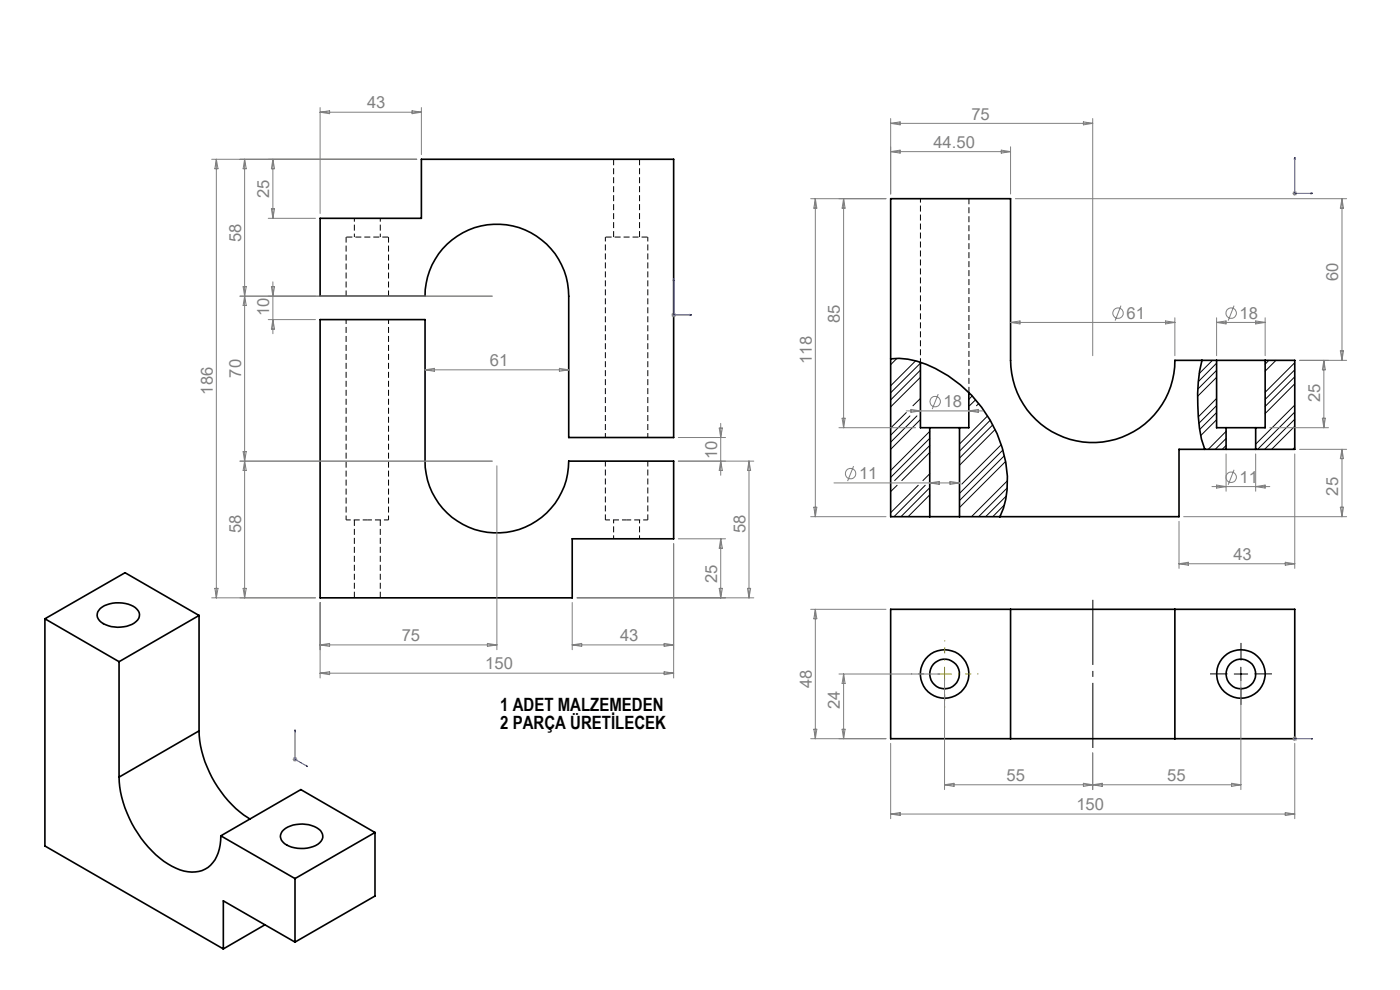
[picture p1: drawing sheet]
<svg xmlns="http://www.w3.org/2000/svg" width="297mm" height="210mm" viewBox="0 0 297 210" stroke-linecap="round" stroke-linejoin="round" font-family="sans-serif">
<path d="M195.3 42.1v34.7" fill="none" stroke="#000" stroke-width=".21" stroke-dasharray="1.3 .6" stroke-dashoffset=".4" stroke-linecap="butt"/>
<path d="M73.4 50.3v12.5M82.4 62.8v-12.5M128.4 97.8v12.5M205.6 83.3v-41.2M137.4 110.3v-12.5" fill="none" stroke="#000" stroke-width=".21" stroke-dasharray="1.3 .6" stroke-dashoffset=".1" stroke-linecap="butt"/>
<g fill="none" stroke="#000" stroke-width=".21">
<path d="M190.3 76l-1.4 1.4M194.2 76.5l-5.3 5.3M195.3 77l-6.4 6.3M195.3 78.5l-6.4 6.3M257.2 76.4l-2.8 2.9M258.1 77l-3.9 4M258.1 78.6l-4 3.9M269.2 76.4l-.8 .8M270.7 76.4l-2.3 2.3M274.7 79.9l-6.3 6.3M274.7 76.9l-6.3 6.3M274.7 78.4l-6.3 6.3"/>
<path d="M192.3 87.5l-3.4 3.3M193 88.2l-4.1 4.1M194.5 88.2l-5.6 5.6M195.2 84.6l-1.5 1.5M195.3 80l-6.4 6.3M195.3 89l-6.4 6.3M197.2 91.5l-8.3 8.3M197.2 93l-8.3 8.3M197.2 94.5l-7.4 7.4M197.2 96l-5.9 5.9M206.2 84l-.7 .7M207 84.8l-1.3 1.3"/>
<path d="M207.6 85.6l-.4 .5M209.5 88.2l-5.9 6M210.1 89.1l-6.5 6.6M210.6 90.1l-7 7.1M211.1 91.1l-7.5 7.6M212.4 94.3l-8.4 8.4M212.8 95.5l-9.2 9.2M213.1 96.7l-9.5 9.5M213.3 97.9l-9.7 9.8M258.1 84.5l-3.9 3.9M258.1 86l-3.8 3.8M258.1 87.5l-3.6 3.6"/>
<path d="M258.1 80l-4 4.1M258.1 89l-3.4 3.4M260.1 91.5l-3.8 3.8M260.1 93l-2.3 2.3M260.1 94.5l-.8 .8M274.7 85.9l-8.3 8.3M274.7 94.9l-.4 .4M274.7 87.4l-7.9 7.9M274.7 88.9l-6.4 6.4M274.7 81.4l-6.3 6.3M274.7 90.4l-4.9 4.9M190.3 102.9l-1.4 1.4"/>
<path d="M194.8 102.9l-5.9 5.9M196.3 102.9l-6.6 6.7M197.2 103.5l-6.1 6.1M197.2 100.5l-1.4 1.4M197.2 109.5l-.1 .1M197.2 105l-4.5 4.6M213.1 107.1l-2.5 2.5M213.5 105.2l-4.4 4.4M213.7 103.5l-6.1 6.1M213.7 101.9l-7.6 7.7M261.8 143h2.9M263.2 141.5v2.9"/>
</g>
<g fill="none" stroke="#000" stroke-width=".35">
<path d="M67.9 46.3h21.5v-12.5h53.5v59h-22.3v-30a15.2 15.2 0 0 0-15.2-15.2 15.2 15.2 0 0 0-15.2 15.2h-22.3zM67.9 67.8h22.3v30a15.2 15.2 0 0 0 15.2 15.2 15.2 15.2 0 0 0 15.2-15.2h22.3v16.5h-21.5v12.5h-53.5zM188.9 76.1a18.6 18.6 0 0 1 12.3 3.6 27.4 27.4 0 0 1 12.4 24.2l-.2 2-.5 1.9-.8 1.8M195.3 76.8v13.9h1.9M255 76.4a39.5 39.5 0 0 0-.1 16.8l.7 2.1M258.1 76.4h-8.9a17.4 17.4 0 0 1-17.4 17.5 17.4 17.4 0 0 1-17.4-17.5v-34.3h-25.5v67.5h8.3M258.1 76.4h10.3M258.1 76.4v14.3h2M268.4 76.4h6.3v18.9h-8.3M268.4 76.4v14.3h-2M197.2 90.7h6.4M197.2 90.7v18.9"/>
<path d="M203.6 90.7v18.9M205.5 83.3v7.4h-1.9M260.1 90.7h6.3M260.1 95.3h6.3M260.1 95.3h-10v14.3h-46.5M260.1 90.7v4.6M266.4 90.7v4.6M197.2 109.6h6.4M9.5 131.3v48.1l37.9 21.9M9.5 131.3l15.8 9.1M21.3 129.1a6.5 6.5 0 0 1 7.8 .1 1.79 1.79 0 0 1-.6 2.9 6.6 6.6 0 0 1-7.4-.4 1.72 1.72 0 0 1 .2-2.6zM42.2 130.6l-15.7-9.1-17 9.8"/>
<path d="M42.2 130.6l-16.9 9.8M42.2 130.6v24.4M214.4 129.2h34.8M214.4 129.2h-25.5v27.5h25.5M214.4 129.2v27.5M249.2 129.2h25.5v27.5h-25.5M249.2 129.2v27.5M25.3 140.4v24.4M42.2 155a23.9 23.9 0 0 0 10.8 18.7M42.2 155l-16.9 9.8M214.4 156.7h34.8M25.3 164.8a23.7 23.7 0 0 0 11.2 19 7.2 7.2 0 0 0 7.6 .2 8 8 0 0 0 2.7-6.7"/>
<path d="M46.8 177.3l15.8 9.1M60.2 176a6.5 6.5 0 0 1 7.8 .2 1.82 1.82 0 0 1-.6 2.9 6.7 6.7 0 0 1-7.4-.5 1.65 1.65 0 0 1 .2-2.6zM79.6 176.6l-17 9.8M79.6 176.6l-15.8-9.1-17 9.8M79.6 176.6v13.5l-17 9.7M56.2 196.2l-8.8 5.1M62.6 199.8l-15.2-8.7v10.2M62.6 186.4v13.4"/>
<circle cx="200.4" cy="143" r="3.2"/>
<circle cx="200.4" cy="143" r="5.2"/>
<circle cx="263.2" cy="143" r="5.1"/>
<circle cx="263.2" cy="143" r="3.1"/>
</g>
<path d="M73.4 50.3h9M128.4 50.3h9" fill="none" stroke="#000" stroke-width=".21" stroke-dasharray="1.3 .6" stroke-dashoffset="-.1" stroke-linecap="butt"/>
<path d="M128.4 50.3v42.5M73.4 67.8v42.5M137.4 92.8v-42.5M73.4 110.3h4.5M77.9 110.3h4.5M82.4 110.3v-42.5M128.4 110.3h4.5M132.9 110.3h4.5" fill="none" stroke="#000" stroke-width=".21" stroke-dasharray="1.3 .6" stroke-dashoffset=".3" stroke-linecap="butt"/>
<path d="M130.2 33.8v16.5M135.7 50.3v-16.5M75.2 110.3v16.5M80.7 126.8v-16.5" fill="none" stroke="#000" stroke-width=".21" stroke-dasharray="1.3 .6" stroke-linecap="butt"/>
<path d="M75.2 46.3v4M80.7 50.3v-4M130.2 110.3v4M135.7 114.3v-4" fill="none" stroke="#000" stroke-width=".21" stroke-dasharray="1.3 .6" stroke-dashoffset=".5" stroke-linecap="butt"/>
<g fill="none" stroke="#808080" stroke-width=".21">
<path d="M44.9 33.8h43.5M45.9 33.8l.3 2h-.6zM45.9 33.8v93M51.9 33.8v93M51.9 33.8l.3 2h-.6zM57.9 33.8l.3 2h-.6zM57.9 33.8v12.5M67.9 22.8v22.5M67.9 23.8h21.5M67.9 23.8l2-.3v.6zM87.4 23.5l2 .3-2 .3zM89.4 22.8v10"/>
<path d="M188.9 25.1v16.1M188.9 26.2h42.9M188.9 26.2l2.1-.3v.6zM188.9 32.2l2.1-.4v.7zM188.9 32.2h25.5M212.4 31.8l2 .4-2 .3zM214.4 31.1v10.1M229.8 25.9l2 .3-2 .3zM231.8 25.1v50.4M56.9 46.3h10M57.6 44.3h.6l-.3 2zM57.9 59.8v11"/>
<path d="M172 42.1h16M173 42.1v67.5M173 42.1l.3 2.1h-.7zM179 42.1l.3 2.1h-.7zM179 42.1v48.6M215.4 42.1h70.3M274.2 41h1M274.3 40.7l.7 .7M274.7 40.5v1M275 40.7l-.7 .7M284.7 42.1l.3 2.1h-.7zM284.7 42.1v34.3"/>
<path d="M50.9 62.8h53.5M51.6 60.8h.6l-.3 2zM51.9 62.8l.3 2h-.6zM56.9 67.8h10M57.6 60.8h.6l-.3 2zM57.9 67.8l.3 2h-.6zM90.2 78.4h30.4M90.2 78.4l1.9-.3v.7zM118.7 78.1l1.9 .3-1.9 .4zM142.4 66.8h1M142.6 66.5l.7 .7M142.9 66.3v1"/>
<path d="M143.3 66.5l-.7 .7M214.4 68.4h34.8M214.4 68.4l2-.3v.6zM237.8 64.8l-1.2 3.2M247.3 68.1l1.9 .3-1.9 .3zM249.2 67.4v8.1M258.1 67.4v8.1M258.1 68.4h10.3M258.1 68.4l2-.3v.6zM261.8 64.8l-1.2 3.2M266.4 68.1l2 .3-2 .3zM268.4 67.4v8.1"/>
<path d="M275.7 76.4h10M280.8 76.4v14.3M280.8 76.4l.4 2h-.7zM284.3 74.4h.7l-.3 2zM50.9 97.8h53.5M51.6 95.8h.6l-.3 2zM51.9 97.8l.3 2h-.6zM105.4 98.8v39M143.9 97.8h16M143.9 92.8h10M152.6 90.8h.6l-.3 2zM152.9 89.8v11"/>
<path d="M152.9 97.8l.3 2h-.6zM158.9 97.8l.3 2h-.6zM158.9 97.8v29M178 90.7h16.2M178.6 88.7h.7l-.3 2zM181.1 98.9l-1.3 3.2M192.3 87.2h16.2M193.3 86.8l2 .4-2 .3zM199 83.6l-1.2 3.2M205.5 87.2l2-.4v.7zM260.1 96.3v7.9M261.8 99.7l-1.2 3.1"/>
<path d="M266.4 96.3v7.9M269.4 90.7h12.4M274.7 96.3v24.3M275.7 95.3h10M280.5 88.7h.7l-.4 2zM284.7 95.3v14.3M284.7 95.3l.3 2h-.7zM142.9 115.3v28.5M143.9 114.3h10M152.9 114.3v12.5M152.9 114.3l.3 2h-.6zM172 109.6h16"/>
<path d="M172.6 107.6h.7l-.3 2zM176.9 102.4h26.7M197.2 102.4l2-.3v.7zM201.5 102.1l2.1 .3-2.1 .4zM250.1 110.6v10M250.1 119.6h24.6M250.1 119.6l2-.3v.6zM251.1 109.6h34.6M257.1 103.2h12.3M258.1 102.9l2 .3-2 .3zM266.4 103.2l2-.3v.6zM272.7 119.3l2 .3-2 .3z"/>
<path d="M284.3 107.6h.7l-.3 2zM44.9 126.8h22M45.6 124.8h.6l-.3 2zM51.6 124.8h.6l-.3 2zM67.9 127.8v16M67.9 136.8l2-.3v.6zM67.9 136.8h37.5M103.4 136.5l2 .3-2 .3zM121.4 136.8h21.5M121.4 127.8v10M121.4 136.8l2-.3v.6zM122.4 126.8h37.5"/>
<path d="M140.9 136.5l2 .3-2 .3zM152.6 124.8h.6l-.3 2zM158.6 124.8h.6l-.3 2zM172 129.2h16M173 129.2v27.5M173 129.2l.3 2.1h-.7zM67.9 142.8l2-.3v.6zM67.9 142.8h75M140.9 142.5l2 .3-2 .3zM172 156.7h16M172.6 154.7h.7l-.3 2zM178 143h21.4"/>
<path d="M178.6 154.7h.7l-.3 2zM179 143v13.7M179 143l.3 2h-.7zM188.9 157.7v16M200.4 144v23.5M231.8 159.7v7.8M263.2 144v23.5M274.2 156.7h1M274.3 156.3l.7 .7M274.7 156.2v1M274.7 157.7v16M275 156.3l-.7 .7"/>
<path d="M62.1 161.1h1M62.2 160.7l.7 .7M62.6 160.6v1M62.9 160.7l-.7 .7M188.9 172.7l2.1-.3v.6zM188.9 172.7h85.8M200.4 166.5h62.8M200.4 166.5l2-.4v.7zM229.8 166.1l2 .4-2 .3zM231.8 166.5l2-.4v.7zM261.3 166.1l1.9 .4-1.9 .3zM272.7 172.4l2 .3-2 .3z"/>
<circle cx="237.2" cy="66.4" r="1.12"/>
<circle cx="261.2" cy="66.4" r="1.11"/>
<circle cx="198.4" cy="85.2" r="1.11"/>
<circle cx="180.4" cy="100.5" r="1.11"/>
<circle cx="261.2" cy="101.2" r="1.11"/>
</g>
<g fill="none" stroke="#00f" stroke-width=".21">
<path d="M274.7 33.3l.1 .4h-.2zM274.7 33.3v7.7h3.8M142.9 59.1l.1 .4h-.2zM142.9 59.1v7.7h3.9M278.1 40.9l.4 .1-.4 .1zM146.4 66.7l.4 .1-.4 .1zM62.6 154.8l.1 .3h-.2zM62.6 154.8v6.3l2.7 1.5M274.6 156.7h.2zM274.7 156.7h.1M274.7 156.7h3.8M278.5 156.7h-.4h.4"/>
<path d="M65 162.4l.3 .2h-.3z"/>
</g>
<path d="M231.8 127.2v31.5" fill="none" stroke="#000" stroke-width=".21" stroke-dasharray="15.2 1.3 1.3 1.3" stroke-dashoffset="1.4" stroke-linecap="butt"/>
<path d="M260.4 142.9h-3.7M263.3 140.1v-3.7M263.3 145.8v3.7M266.1 142.9h3.7" fill="none" stroke="#000" stroke-width=".21" stroke-dasharray="15.2 1.3 1.3 1.3" stroke-linecap="butt"/>
<path d="M197.6 142.9h-4.3M200.4 140.1v-4.3M200.4 145.8v4.3M203.3 142.9h4.3" fill="none" stroke="#808000" stroke-width=".21" stroke-dasharray="15.2 1.3 1.3 1.3" stroke-dashoffset="15" stroke-linecap="butt"/>
<path d="M199 143h2.8M200.4 141.5v2.9" fill="none" stroke="#808000" stroke-width=".21"/>
<g fill="#00f">
<path d="M278.1 40.9l.4 .1-.4 .1zM274.7 33.3l.1 .4h-.2z"/>
<path d="M278.1 156.7h.4zM274.6 156.7h.2z"/>
<path d="M65 162.4l.3 .2h-.3zM62.6 154.8l.1 .3h-.2z"/>
<path d="M146.4 66.7l.4 .1-.4 .1zM142.9 59.1l.1 .4h-.2z"/>
</g>
<g font-size="3.9">
<text x="106.1" y="150.7">1 ADET MALZEMEDEN</text>
<text x="106.1" y="154.6">2 PARÇA ÜRETİLECEK</text>
</g>
<g font-size="3.5" fill="#808080">
<text x="77.9" y="23">43</text>
<text x="206.1" y="25.3">75</text>
<text x="198" y="31.3">44.50</text>
<text x="57.1" y="42" transform="rotate(-90 57.1 42)">25</text>
<text x="51.1" y="51.3" transform="rotate(-90 51.1 51.3)">58</text>
<text x="283.9" y="59.6" transform="rotate(-90 283.9 59.6)">60</text>
<text x="57.1" y="67" transform="rotate(-90 57.1 67)">10</text>
<text x="178.2" y="68.6" transform="rotate(-90 178.2 68.6)">85</text>
<text x="239" y="67.6">61</text>
<text x="263" y="67.6">18</text>
<text x="103.9" y="77.6">61</text>
<text x="172.2" y="77.2" transform="rotate(-90 172.2 77.2)">118</text>
<text x="45.1" y="83.7" transform="rotate(-90 45.1 83.7)">186</text>
<text x="51.1" y="80.1" transform="rotate(-90 51.1 80.1)">70</text>
<text x="200.2" y="86.3">18</text>
<text x="280.1" y="85.3" transform="rotate(-90 280.1 85.3)">25</text>
<text x="152.1" y="97.3" transform="rotate(-90 152.1 97.3)">10</text>
<text x="182.2" y="101.6">11</text>
<text x="263" y="102.4">11</text>
<text x="283.9" y="105.1" transform="rotate(-90 283.9 105.1)">25</text>
<text x="51.1" y="113.2" transform="rotate(-90 51.1 113.2)">58</text>
<text x="158.1" y="113.2" transform="rotate(-90 158.1 113.2)">58</text>
<text x="261.6" y="118.8">43</text>
<text x="152.1" y="123.7" transform="rotate(-90 152.1 123.7)">25</text>
<text x="85.2" y="136">75</text>
<text x="131.5" y="136">43</text>
<text x="103" y="142">150</text>
<text x="172.2" y="146" transform="rotate(-90 172.2 146)">48</text>
<text x="178.2" y="150.4" transform="rotate(-90 178.2 150.4)">24</text>
<text x="213.5" y="165.7">55</text>
<text x="247.6" y="165.7">55</text>
<text x="228.3" y="171.9">150</text>
</g>
</svg>
